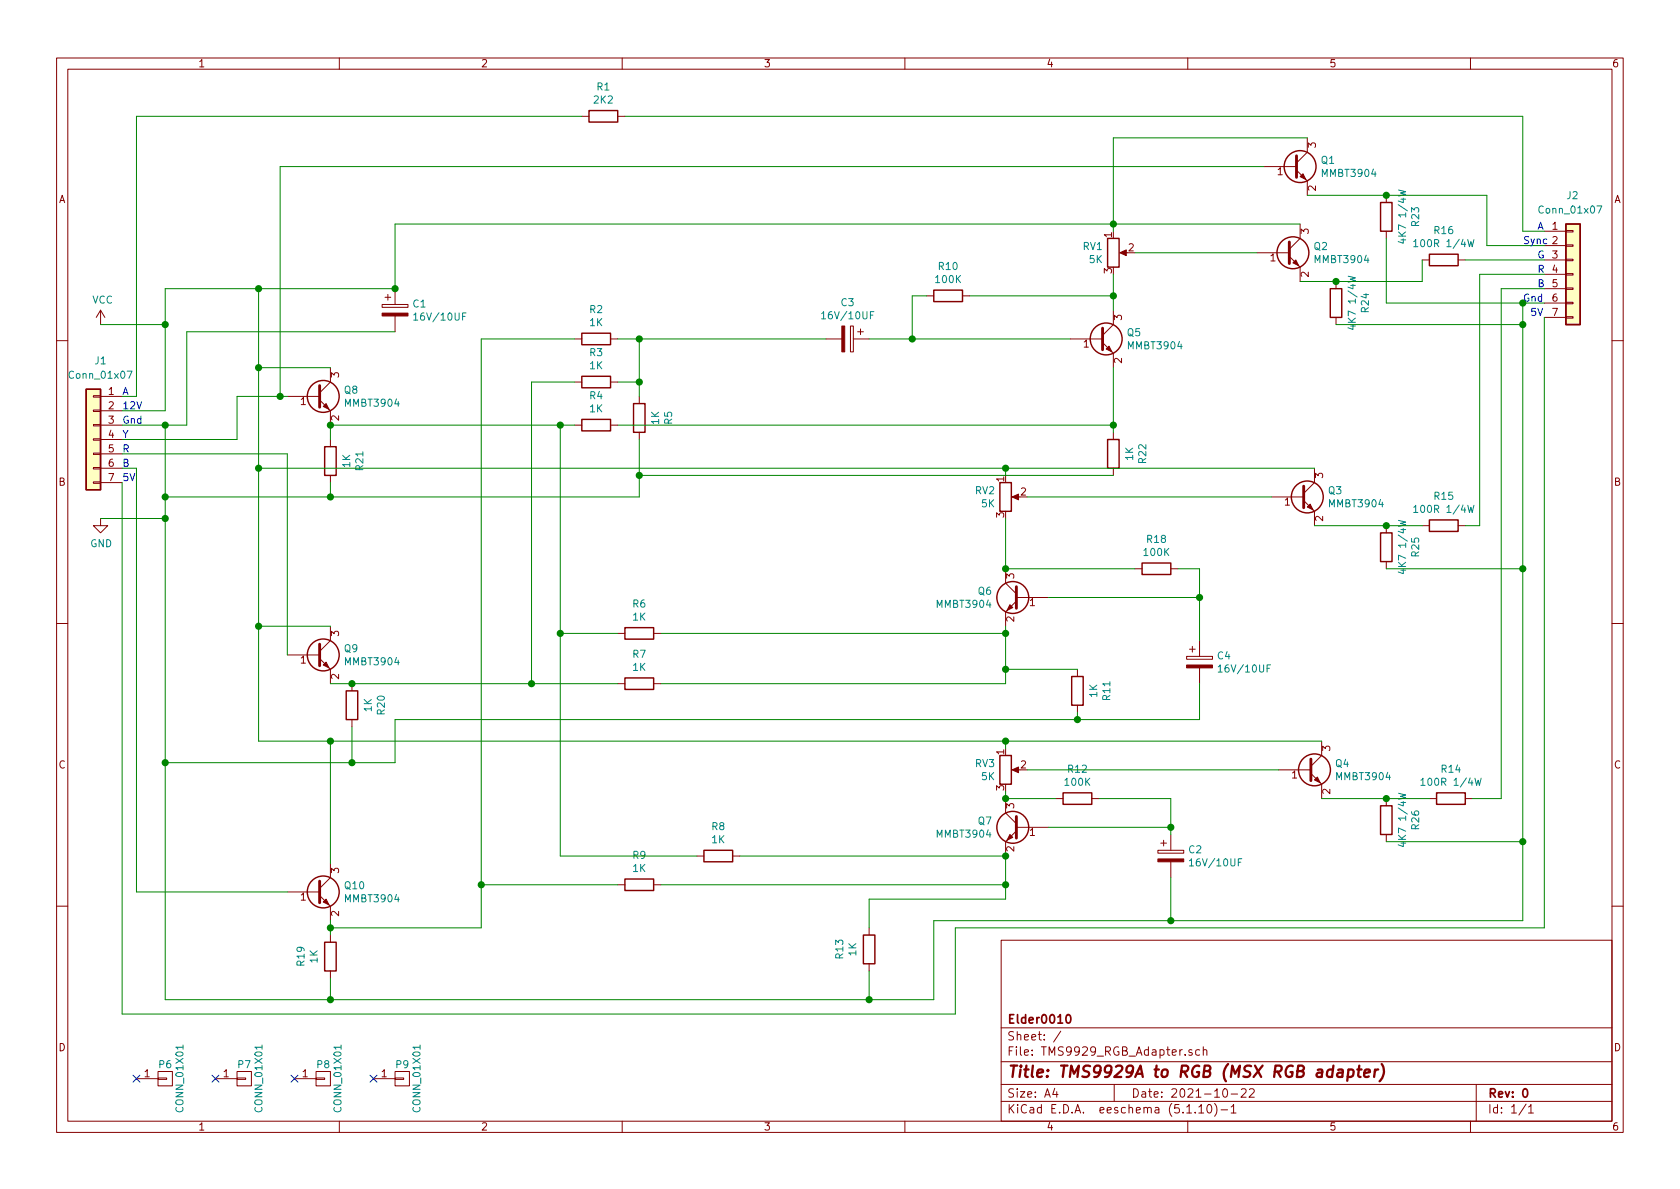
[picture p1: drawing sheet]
EESchema Schematic File Version 4
EELAYER 30 0
EELAYER END
$Descr A4 11693 8268
encoding utf-8
Sheet 1 1
Title "TMS9929A to RGB (MSX RGB adapter)"
Date "2021-10-22"
Rev "0"
Comp "Elder0010"
Comment1 ""
Comment2 ""
Comment3 ""
Comment4 ""
$EndDescr
$Comp
L TMS9929_RGB_Adapter-rescue:CONN_01X01 P6
U 1 1
P 1150 7500
F 0 "P6" H 1150 7600 50  0000 C CNN
F 1 "CONN_01X01" V 1250 7500 50  0000 C CNN
F 2 "Connect:1pin" H 1150 7500 50  0001 C CNN
F 3 "" H 1150 7500 50  0000 C CNN
	1    1150 7500
	1    0    0    -1  
$EndComp
$Comp
L TMS9929_RGB_Adapter-rescue:CONN_01X01 P7
U 1 1
P 1700 7500
F 0 "P7" H 1700 7600 50  0000 C CNN
F 1 "CONN_01X01" V 1800 7500 50  0000 C CNN
F 2 "Connect:1pin" H 1700 7500 50  0001 C CNN
F 3 "" H 1700 7500 50  0000 C CNN
	1    1700 7500
	1    0    0    -1  
$EndComp
$Comp
L TMS9929_RGB_Adapter-rescue:CONN_01X01 P8
U 1 1
P 2250 7500
F 0 "P8" H 2250 7600 50  0000 C CNN
F 1 "CONN_01X01" V 2350 7500 50  0000 C CNN
F 2 "Connect:1pin" H 2250 7500 50  0001 C CNN
F 3 "" H 2250 7500 50  0000 C CNN
	1    2250 7500
	1    0    0    -1  
$EndComp
$Comp
L TMS9929_RGB_Adapter-rescue:CONN_01X01 P9
U 1 1
P 2800 7500
F 0 "P9" H 2800 7600 50  0000 C CNN
F 1 "CONN_01X01" V 2900 7500 50  0000 C CNN
F 2 "Connect:1pin" H 2800 7500 50  0001 C CNN
F 3 "" H 2800 7500 50  0000 C CNN
	1    2800 7500
	1    0    0    -1  
$EndComp
NoConn ~ 950  7500
NoConn ~ 1500 7500
NoConn ~ 2050 7500
NoConn ~ 2600 7500
$Comp
L Transistor_BJT:MMBT3904 Q1
U 1 1
P 9000 1150
F 0 "Q1" H 9191 1196 50  0000 L CNN
F 1 "MMBT3904" H 9191 1105 50  0000 L CNN
F 2 "Package_TO_SOT_SMD:SOT-23" H 9200 1075 50  0001 L CIN
F 3 "https://www.onsemi.com/pub/Collateral/2N3903-D.PDF" H 9000 1150 50  0001 L CNN
	1    9000 1150
	1    0    0    -1  
$EndComp
$Comp
L Transistor_BJT:MMBT3904 Q3
U 1 1
P 9050 3450
F 0 "Q3" H 9241 3496 50  0000 L CNN
F 1 "MMBT3904" H 9241 3405 50  0000 L CNN
F 2 "Package_TO_SOT_SMD:SOT-23" H 9250 3375 50  0001 L CIN
F 3 "https://www.onsemi.com/pub/Collateral/2N3903-D.PDF" H 9050 3450 50  0001 L CNN
	1    9050 3450
	1    0    0    -1  
$EndComp
$Comp
L Transistor_BJT:MMBT3904 Q4
U 1 1
P 9100 5350
F 0 "Q4" H 9291 5396 50  0000 L CNN
F 1 "MMBT3904" H 9291 5305 50  0000 L CNN
F 2 "Package_TO_SOT_SMD:SOT-23" H 9300 5275 50  0001 L CIN
F 3 "https://www.onsemi.com/pub/Collateral/2N3903-D.PDF" H 9100 5350 50  0001 L CNN
	1    9100 5350
	1    0    0    -1  
$EndComp
$Comp
L Transistor_BJT:MMBT3904 Q8
U 1 1
P 2200 2750
F 0 "Q8" H 2391 2796 50  0000 L CNN
F 1 "MMBT3904" H 2391 2705 50  0000 L CNN
F 2 "Package_TO_SOT_SMD:SOT-23" H 2400 2675 50  0001 L CIN
F 3 "https://www.onsemi.com/pub/Collateral/2N3903-D.PDF" H 2200 2750 50  0001 L CNN
	1    2200 2750
	1    0    0    -1  
$EndComp
$Comp
L Transistor_BJT:MMBT3904 Q9
U 1 1
P 2200 4550
F 0 "Q9" H 2391 4596 50  0000 L CNN
F 1 "MMBT3904" H 2391 4505 50  0000 L CNN
F 2 "Package_TO_SOT_SMD:SOT-23" H 2400 4475 50  0001 L CIN
F 3 "https://www.onsemi.com/pub/Collateral/2N3903-D.PDF" H 2200 4550 50  0001 L CNN
	1    2200 4550
	1    0    0    -1  
$EndComp
$Comp
L Transistor_BJT:MMBT3904 Q10
U 1 1
P 2200 6200
F 0 "Q10" H 2391 6246 50  0000 L CNN
F 1 "MMBT3904" H 2391 6155 50  0000 L CNN
F 2 "Package_TO_SOT_SMD:SOT-23" H 2400 6125 50  0001 L CIN
F 3 "https://www.onsemi.com/pub/Collateral/2N3903-D.PDF" H 2200 6200 50  0001 L CNN
	1    2200 6200
	1    0    0    -1  
$EndComp
$Comp
L Transistor_BJT:MMBT3904 Q6
U 1 1
P 7100 4150
F 0 "Q6" H 7291 4196 50  0000 L CNN
F 1 "MMBT3904" H 7291 4105 50  0000 L CNN
F 2 "Package_TO_SOT_SMD:SOT-23" H 7300 4075 50  0001 L CIN
F 3 "https://www.onsemi.com/pub/Collateral/2N3903-D.PDF" H 7100 4150 50  0001 L CNN
	1    7100 4150
	-1   0    0    -1  
$EndComp
Wire Wire Line
	950  800  4050 800 
$Comp
L Device:R R1
U 1 1
P 4200 800
F 0 "R1" V 3993 800 50  0000 C CNN
F 1 "2K2" V 4084 800 50  0000 C CNN
F 2 "Resistor_SMD:R_0805_2012Metric_Pad1.20x1.40mm_HandSolder" V 4130 800 50  0001 C CNN
F 3 "~" H 4200 800 50  0001 C CNN
	1    4200 800 
	0    1    1    0   
$EndComp
Wire Wire Line
	4350 800  10600 800 
Wire Wire Line
	1150 2850 1150 2250
$Comp
L Device:CP C1
U 1 1
P 2750 2150
F 0 "C1" H 2868 2196 50  0000 L CNN
F 1 "16V/10UF" H 2868 2105 50  0000 L CNN
F 2 "Capacitor_SMD:CP_Elec_3x5.3" H 2788 2000 50  0001 C CNN
F 3 "~" H 2750 2150 50  0001 C CNN
	1    2750 2150
	1    0    0    -1  
$EndComp
Wire Wire Line
	1300 2950 1300 2300
Wire Wire Line
	1300 2300 2750 2300
Wire Wire Line
	1650 3050 1650 2750
$Comp
L Device:R R2
U 1 1
P 4150 2350
F 0 "R2" V 3943 2350 50  0000 C CNN
F 1 "1K" V 4034 2350 50  0000 C CNN
F 2 "Resistor_SMD:R_0805_2012Metric_Pad1.20x1.40mm_HandSolder" V 4080 2350 50  0001 C CNN
F 3 "~" H 4150 2350 50  0001 C CNN
	1    4150 2350
	0    1    1    0   
$EndComp
$Comp
L Device:R R3
U 1 1
P 4150 2650
F 0 "R3" V 3943 2650 50  0000 C CNN
F 1 "1K" V 4034 2650 50  0000 C CNN
F 2 "Resistor_SMD:R_0805_2012Metric_Pad1.20x1.40mm_HandSolder" V 4080 2650 50  0001 C CNN
F 3 "~" H 4150 2650 50  0001 C CNN
	1    4150 2650
	0    1    1    0   
$EndComp
$Comp
L Device:R R4
U 1 1
P 4150 2950
F 0 "R4" V 3943 2950 50  0000 C CNN
F 1 "1K" V 4034 2950 50  0000 C CNN
F 2 "Resistor_SMD:R_0805_2012Metric_Pad1.20x1.40mm_HandSolder" V 4080 2950 50  0001 C CNN
F 3 "~" H 4150 2950 50  0001 C CNN
	1    4150 2950
	0    1    1    0   
$EndComp
$Comp
L Device:R R6
U 1 1
P 4450 4400
F 0 "R6" V 4243 4400 50  0000 C CNN
F 1 "1K" V 4334 4400 50  0000 C CNN
F 2 "Resistor_SMD:R_0805_2012Metric_Pad1.20x1.40mm_HandSolder" V 4380 4400 50  0001 C CNN
F 3 "~" H 4450 4400 50  0001 C CNN
	1    4450 4400
	0    1    1    0   
$EndComp
$Comp
L Device:R R7
U 1 1
P 4450 4750
F 0 "R7" V 4243 4750 50  0000 C CNN
F 1 "1K" V 4334 4750 50  0000 C CNN
F 2 "Resistor_SMD:R_0805_2012Metric_Pad1.20x1.40mm_HandSolder" V 4380 4750 50  0001 C CNN
F 3 "~" H 4450 4750 50  0001 C CNN
	1    4450 4750
	0    1    1    0   
$EndComp
Wire Wire Line
	4600 4750 7000 4750
Wire Wire Line
	7000 4750 7000 4650
Wire Wire Line
	1800 2000 2750 2000
Wire Wire Line
	2300 5150 2300 6000
Wire Wire Line
	1800 2000 1800 2550
Wire Wire Line
	1800 4350 2300 4350
Connection ~ 1800 4350
Wire Wire Line
	1800 4350 1800 5150
Wire Wire Line
	1650 2750 1950 2750
Wire Wire Line
	1800 2550 2300 2550
Connection ~ 1800 2550
Wire Wire Line
	1800 5150 2300 5150
Wire Wire Line
	950  800  950  2750
Wire Wire Line
	10600 800  10600 1600
Wire Wire Line
	10350 1350 10350 1700
Wire Wire Line
	1950 2750 1950 1150
Wire Wire Line
	1950 1150 8800 1150
Connection ~ 1950 2750
Wire Wire Line
	1950 2750 2000 2750
$Comp
L Device:R R16
U 1 1
P 10050 1800
F 0 "R16" V 9843 1800 50  0000 C CNN
F 1 "100R 1/4W" V 9934 1800 50  0000 C CNN
F 2 "Resistor_SMD:R_0805_2012Metric_Pad1.20x1.40mm_HandSolder" V 9980 1800 50  0001 C CNN
F 3 "~" H 10050 1800 50  0001 C CNN
	1    10050 1800
	0    1    1    0   
$EndComp
$Comp
L Device:R_POT RV1
U 1 1
P 7750 1750
F 0 "RV1" H 7680 1796 50  0000 R CNN
F 1 "5K" H 7680 1705 50  0000 R CNN
F 2 "Potentiometer_SMD:Potentiometer_Vishay_TS53YL_Vertical" H 7750 1750 50  0001 C CNN
F 3 "~" H 7750 1750 50  0001 C CNN
	1    7750 1750
	1    0    0    -1  
$EndComp
Wire Wire Line
	7750 1600 7750 1550
Wire Wire Line
	7750 950  9100 950 
Connection ~ 7750 1550
Wire Wire Line
	7750 1550 7750 950 
$Comp
L Device:CP C3
U 1 1
P 5900 2350
F 0 "C3" V 5645 2350 50  0000 C CNN
F 1 "16V/10UF" V 5736 2350 50  0000 C CNN
F 2 "Capacitor_SMD:CP_Elec_3x5.3" H 5938 2200 50  0001 C CNN
F 3 "~" H 5900 2350 50  0001 C CNN
	1    5900 2350
	0    1    1    0   
$EndComp
$Comp
L Device:R R10
U 1 1
P 6600 2050
F 0 "R10" V 6393 2050 50  0000 C CNN
F 1 "100K" V 6484 2050 50  0000 C CNN
F 2 "Resistor_SMD:R_0805_2012Metric_Pad1.20x1.40mm_HandSolder" V 6530 2050 50  0001 C CNN
F 3 "~" H 6600 2050 50  0001 C CNN
	1    6600 2050
	0    1    1    0   
$EndComp
Wire Wire Line
	7750 1900 7750 2050
Wire Wire Line
	6750 2050 7750 2050
Wire Wire Line
	6350 2050 6450 2050
Wire Wire Line
	4300 2650 4450 2650
Wire Wire Line
	3700 4750 3700 2650
Wire Wire Line
	3700 2650 4000 2650
Connection ~ 3700 4750
Wire Wire Line
	3700 4750 4300 4750
Wire Wire Line
	2300 6450 3350 6450
Wire Wire Line
	3350 2350 4000 2350
Wire Wire Line
	2000 3150 2000 4550
Wire Wire Line
	4300 4400 3900 4400
Wire Wire Line
	3900 4400 3900 2950
Wire Wire Line
	2300 2950 3900 2950
Connection ~ 3900 2950
Wire Wire Line
	3900 2950 4000 2950
$Comp
L Device:R R8
U 1 1
P 5000 5950
F 0 "R8" V 4793 5950 50  0000 C CNN
F 1 "1K" V 4884 5950 50  0000 C CNN
F 2 "Resistor_SMD:R_0805_2012Metric_Pad1.20x1.40mm_HandSolder" V 4930 5950 50  0001 C CNN
F 3 "~" H 5000 5950 50  0001 C CNN
	1    5000 5950
	0    1    1    0   
$EndComp
$Comp
L Device:R R9
U 1 1
P 4450 6150
F 0 "R9" V 4243 6150 50  0000 C CNN
F 1 "1K" V 4334 6150 50  0000 C CNN
F 2 "Resistor_SMD:R_0805_2012Metric_Pad1.20x1.40mm_HandSolder" V 4380 6150 50  0001 C CNN
F 3 "~" H 4450 6150 50  0001 C CNN
	1    4450 6150
	0    1    1    0   
$EndComp
Connection ~ 3900 4400
Wire Wire Line
	3350 6150 4300 6150
Connection ~ 3350 6150
$Comp
L Device:CP C2
U 1 1
P 8150 5950
F 0 "C2" H 8268 5996 50  0000 L CNN
F 1 "16V/10UF" H 8268 5905 50  0000 L CNN
F 2 "Capacitor_SMD:CP_Elec_3x5.3" H 8188 5800 50  0001 C CNN
F 3 "~" H 8150 5950 50  0001 C CNN
	1    8150 5950
	1    0    0    -1  
$EndComp
Wire Wire Line
	8150 6400 8150 6100
Connection ~ 8150 6400
Wire Wire Line
	8150 6400 10600 6400
$Comp
L Device:R R12
U 1 1
P 7500 5550
F 0 "R12" V 7293 5550 50  0000 C CNN
F 1 "100K" V 7384 5550 50  0000 C CNN
F 2 "Resistor_SMD:R_0805_2012Metric_Pad1.20x1.40mm_HandSolder" V 7430 5550 50  0001 C CNN
F 3 "~" H 7500 5550 50  0001 C CNN
	1    7500 5550
	0    1    1    0   
$EndComp
Wire Wire Line
	7000 5550 7350 5550
Wire Wire Line
	1150 6950 2300 6950
Connection ~ 1150 2950
Wire Wire Line
	1150 2950 1300 2950
$Comp
L Device:CP C4
U 1 1
P 8350 4600
F 0 "C4" H 8468 4646 50  0000 L CNN
F 1 "16V/10UF" H 8468 4555 50  0000 L CNN
F 2 "Capacitor_SMD:CP_Elec_3x5.3" H 8388 4450 50  0001 C CNN
F 3 "~" H 8350 4600 50  0001 C CNN
	1    8350 4600
	1    0    0    -1  
$EndComp
$Comp
L Device:R R11
U 1 1
P 7500 4800
F 0 "R11" V 7293 4800 50  0000 C CNN
F 1 "1K" V 7384 4800 50  0000 C CNN
F 2 "Resistor_SMD:R_0805_2012Metric_Pad1.20x1.40mm_HandSolder" V 7430 4800 50  0001 C CNN
F 3 "~" H 7500 4800 50  0001 C CNN
	1    7500 4800
	-1   0    0    1   
$EndComp
Wire Wire Line
	7000 4650 7500 4650
Connection ~ 7000 4650
Wire Wire Line
	7500 5000 7500 4950
Wire Wire Line
	7500 5000 8350 5000
Wire Wire Line
	8350 5000 8350 4750
Connection ~ 7500 5000
Wire Wire Line
	8350 4450 8350 4150
Wire Wire Line
	8350 4150 7300 4150
$Comp
L Device:R R18
U 1 1
P 8050 3950
F 0 "R18" V 7843 3950 50  0000 C CNN
F 1 "100K" V 7934 3950 50  0000 C CNN
F 2 "Resistor_SMD:R_0805_2012Metric_Pad1.20x1.40mm_HandSolder" V 7980 3950 50  0001 C CNN
F 3 "~" H 8050 3950 50  0001 C CNN
	1    8050 3950
	0    1    1    0   
$EndComp
Wire Wire Line
	8350 4150 8350 3950
Wire Wire Line
	8350 3950 8200 3950
Connection ~ 8350 4150
Wire Wire Line
	7900 3950 7000 3950
Connection ~ 7000 3950
$Comp
L Device:R_POT RV2
U 1 1
P 7000 3450
F 0 "RV2" H 6930 3496 50  0000 R CNN
F 1 "5K" H 6930 3405 50  0000 R CNN
F 2 "Potentiometer_SMD:Potentiometer_Vishay_TS53YL_Vertical" H 7000 3450 50  0001 C CNN
F 3 "~" H 7000 3450 50  0001 C CNN
	1    7000 3450
	1    0    0    -1  
$EndComp
Wire Wire Line
	7000 3600 7000 3950
Wire Wire Line
	7150 3450 8850 3450
Wire Wire Line
	7000 3300 7000 3250
Wire Wire Line
	7000 3250 9150 3250
Wire Wire Line
	950  6200 2000 6200
Wire Wire Line
	1800 2550 1800 3250
Connection ~ 1800 3250
Wire Wire Line
	1800 3250 1800 4350
$Comp
L Device:R R15
U 1 1
P 10050 3650
F 0 "R15" V 9843 3650 50  0000 C CNN
F 1 "100R 1/4W" V 9934 3650 50  0000 C CNN
F 2 "Resistor_SMD:R_0805_2012Metric_Pad1.20x1.40mm_HandSolder" V 9980 3650 50  0001 C CNN
F 3 "~" H 10050 3650 50  0001 C CNN
	1    10050 3650
	0    1    1    0   
$EndComp
Wire Wire Line
	10200 3650 10300 3650
Wire Wire Line
	10300 3650 10300 1900
Wire Wire Line
	9150 3650 9650 3650
$Comp
L Device:R R14
U 1 1
P 10100 5550
F 0 "R14" V 9893 5550 50  0000 C CNN
F 1 "100R 1/4W" V 9984 5550 50  0000 C CNN
F 2 "Resistor_SMD:R_0805_2012Metric_Pad1.20x1.40mm_HandSolder" V 10030 5550 50  0001 C CNN
F 3 "~" H 10100 5550 50  0001 C CNN
	1    10100 5550
	0    1    1    0   
$EndComp
Wire Wire Line
	9200 5550 9650 5550
Wire Wire Line
	10450 2000 10450 5550
Wire Wire Line
	10250 5550 10450 5550
$Comp
L Device:R R21
U 1 1
P 2300 3200
F 0 "R21" V 2093 3200 50  0000 C CNN
F 1 "1K" V 2184 3200 50  0000 C CNN
F 2 "Resistor_SMD:R_0805_2012Metric_Pad1.20x1.40mm_HandSolder" V 2230 3200 50  0001 C CNN
F 3 "~" H 2300 3200 50  0001 C CNN
	1    2300 3200
	-1   0    0    1   
$EndComp
Wire Wire Line
	2300 2950 2300 3050
Connection ~ 2300 2950
Wire Wire Line
	3900 5950 4850 5950
Wire Wire Line
	3900 4400 3900 5950
Wire Wire Line
	5150 5950 7000 5950
Wire Wire Line
	4600 6150 7000 6150
Wire Wire Line
	7300 5750 8150 5750
Wire Wire Line
	8150 5750 8150 5800
Wire Wire Line
	8150 5750 8150 5550
Wire Wire Line
	8150 5550 7650 5550
Connection ~ 8150 5750
$Comp
L Device:R_POT RV3
U 1 1
P 7000 5350
F 0 "RV3" H 6930 5396 50  0000 R CNN
F 1 "5K" H 6930 5305 50  0000 R CNN
F 2 "Potentiometer_SMD:Potentiometer_Vishay_TS53YL_Vertical" H 7000 5350 50  0001 C CNN
F 3 "~" H 7000 5350 50  0001 C CNN
	1    7000 5350
	1    0    0    -1  
$EndComp
Wire Wire Line
	7000 5500 7000 5550
Connection ~ 7000 5550
Wire Wire Line
	7000 5200 7000 5150
Wire Wire Line
	7000 5150 9200 5150
Wire Wire Line
	950  3250 950  6200
Text Notes 850  2750 0    50   ~ 0
A
Text Notes 850  2850 0    50   ~ 0
12V
Text Notes 850  2950 0    50   ~ 0
Gnd
Text Notes 850  3050 0    50   ~ 0
Y
Text Notes 850  3150 0    50   ~ 0
R
Text Notes 10700 1600 0    50   ~ 0
A
Text Notes 10600 1700 0    50   ~ 0
Sync
Text Notes 10700 1800 0    50   ~ 0
G
Text Notes 10700 1900 0    50   ~ 0
R
Text Notes 10700 2000 0    50   ~ 0
B
Text Notes 10600 2100 0    50   ~ 0
Gnd
$Comp
L Transistor_BJT:MMBT3904 Q2
U 1 1
P 8950 1750
F 0 "Q2" H 9141 1796 50  0000 L CNN
F 1 "MMBT3904" H 9141 1705 50  0000 L CNN
F 2 "Package_TO_SOT_SMD:SOT-23" H 9150 1675 50  0001 L CIN
F 3 "https://www.onsemi.com/pub/Collateral/2N3903-D.PDF" H 8950 1750 50  0001 L CNN
	1    8950 1750
	1    0    0    -1  
$EndComp
$Comp
L Device:R R5
U 1 1
P 4450 2900
F 0 "R5" V 4243 2900 50  0000 C CNN
F 1 "1K" V 4334 2900 50  0000 C CNN
F 2 "Resistor_SMD:R_0805_2012Metric_Pad1.20x1.40mm_HandSolder" V 4380 2900 50  0001 C CNN
F 3 "~" H 4450 2900 50  0001 C CNN
	1    4450 2900
	-1   0    0    1   
$EndComp
Wire Wire Line
	4450 2750 4450 2650
Wire Wire Line
	4450 2650 4450 2350
Wire Wire Line
	4300 2350 4450 2350
Connection ~ 4450 2650
Connection ~ 4450 2350
Wire Wire Line
	4450 2350 5750 2350
Wire Wire Line
	2750 5000 7500 5000
$Comp
L power:GND #PWR0101
U 1 1
P 700 3600
F 0 "#PWR0101" H 700 3350 50  0001 C CNN
F 1 "GND" H 705 3427 50  0000 C CNN
F 2 "" H 700 3600 50  0001 C CNN
F 3 "" H 700 3600 50  0001 C CNN
	1    700  3600
	1    0    0    -1  
$EndComp
$Comp
L power:VCC #PWR0102
U 1 1
P 700 2250
F 0 "#PWR0102" H 700 2100 50  0001 C CNN
F 1 "VCC" H 715 2423 50  0000 C CNN
F 2 "" H 700 2250 50  0001 C CNN
F 3 "" H 700 2250 50  0001 C CNN
	1    700  2250
	1    0    0    -1  
$EndComp
Wire Wire Line
	700  2250 1150 2250
Connection ~ 1150 2250
Wire Wire Line
	1150 2250 1150 2000
Wire Wire Line
	700  3600 1150 3600
Connection ~ 1150 3600
Wire Wire Line
	1150 3600 1150 5300
Wire Wire Line
	1150 5300 1150 6950
Connection ~ 1150 5300
$Comp
L Device:R R19
U 1 1
P 2300 6650
F 0 "R19" V 2093 6650 50  0000 C CNN
F 1 "1K" V 2184 6650 50  0000 C CNN
F 2 "Resistor_SMD:R_0805_2012Metric_Pad1.20x1.40mm_HandSolder" V 2230 6650 50  0001 C CNN
F 3 "~" H 2300 6650 50  0001 C CNN
	1    2300 6650
	1    0    0    -1  
$EndComp
Wire Wire Line
	2300 6400 2300 6450
Wire Wire Line
	2300 6800 2300 6950
Wire Wire Line
	6500 6400 6500 6950
Connection ~ 2300 6950
Connection ~ 2300 6450
Wire Wire Line
	2300 6450 2300 6500
Wire Wire Line
	3350 6150 3350 6450
Wire Wire Line
	7000 5950 7000 6150
Connection ~ 7000 5950
Connection ~ 7000 6150
Wire Wire Line
	7150 5350 8900 5350
Wire Wire Line
	1150 5300 2450 5300
Connection ~ 2450 4750
Wire Wire Line
	2300 4750 2450 4750
Wire Wire Line
	2450 4750 3700 4750
$Comp
L Device:R R20
U 1 1
P 2450 4900
F 0 "R20" V 2243 4900 50  0000 C CNN
F 1 "1K" V 2334 4900 50  0000 C CNN
F 2 "Resistor_SMD:R_0805_2012Metric_Pad1.20x1.40mm_HandSolder" V 2380 4900 50  0001 C CNN
F 3 "~" H 2450 4900 50  0001 C CNN
	1    2450 4900
	-1   0    0    1   
$EndComp
Wire Wire Line
	3350 6150 3350 2350
Wire Wire Line
	7000 5150 2300 5150
Connection ~ 7000 5150
Connection ~ 2300 5150
Text Notes 850  3250 0    50   ~ 0
B
Wire Wire Line
	9900 1950 9900 1800
Wire Wire Line
	9050 1550 7750 1550
Wire Wire Line
	8750 1750 7900 1750
Wire Wire Line
	2750 2000 2750 1550
Connection ~ 2750 2000
$Comp
L Transistor_BJT:MMBT3904 Q5
U 1 1
P 7650 2350
F 0 "Q5" H 7841 2396 50  0000 L CNN
F 1 "MMBT3904" H 7841 2305 50  0000 L CNN
F 2 "Package_TO_SOT_SMD:SOT-23" H 7850 2275 50  0001 L CIN
F 3 "https://www.onsemi.com/pub/Collateral/2N3903-D.PDF" H 7650 2350 50  0001 L CNN
	1    7650 2350
	1    0    0    -1  
$EndComp
Wire Wire Line
	6050 2350 6350 2350
Wire Wire Line
	7750 2050 7750 2150
Connection ~ 7750 2050
Wire Wire Line
	6350 2350 6350 2050
Connection ~ 6350 2350
Wire Wire Line
	6350 2350 7450 2350
Wire Wire Line
	1150 2000 1800 2000
Connection ~ 1800 2000
Wire Wire Line
	2750 1550 7750 1550
Wire Wire Line
	7000 4650 7000 4400
Wire Wire Line
	7000 4400 7000 4350
Connection ~ 7000 4400
Wire Wire Line
	4600 4400 7000 4400
Wire Wire Line
	1150 3450 1150 3600
Wire Wire Line
	1150 2950 1150 3450
Connection ~ 1150 3450
Wire Wire Line
	1150 3450 2300 3450
Wire Wire Line
	2300 3450 2300 3350
Connection ~ 2300 3450
Wire Wire Line
	2300 3450 4450 3450
Wire Wire Line
	1800 3250 7000 3250
Connection ~ 7000 3250
$Comp
L Device:R R22
U 1 1
P 7750 3150
F 0 "R22" V 7543 3150 50  0000 C CNN
F 1 "1K" V 7634 3150 50  0000 C CNN
F 2 "Resistor_SMD:R_0805_2012Metric_Pad1.20x1.40mm_HandSolder" V 7680 3150 50  0001 C CNN
F 3 "~" H 7750 3150 50  0001 C CNN
	1    7750 3150
	-1   0    0    1   
$EndComp
Wire Wire Line
	4450 3300 4450 3050
Wire Wire Line
	4450 3450 4450 3300
Connection ~ 4450 3300
Wire Wire Line
	4450 3300 7750 3300
Wire Wire Line
	7750 3000 7750 2950
Wire Wire Line
	7750 2550 7750 2950
Connection ~ 7750 2950
$Comp
L Transistor_BJT:MMBT3904 Q7
U 1 1
P 7100 5750
F 0 "Q7" H 7291 5796 50  0000 L CNN
F 1 "MMBT3904" H 7291 5705 50  0000 L CNN
F 2 "Package_TO_SOT_SMD:SOT-23" H 7300 5675 50  0001 L CIN
F 3 "https://www.onsemi.com/pub/Collateral/2N3903-D.PDF" H 7100 5750 50  0001 L CNN
	1    7100 5750
	-1   0    0    -1  
$EndComp
Wire Wire Line
	2300 6950 6050 6950
$Comp
L Device:R R13
U 1 1
P 6050 6600
F 0 "R13" V 5843 6600 50  0000 C CNN
F 1 "1K" V 5934 6600 50  0000 C CNN
F 2 "Resistor_SMD:R_0805_2012Metric_Pad1.20x1.40mm_HandSolder" V 5980 6600 50  0001 C CNN
F 3 "~" H 6050 6600 50  0001 C CNN
	1    6050 6600
	1    0    0    -1  
$EndComp
Wire Wire Line
	4300 2950 7750 2950
Wire Wire Line
	6500 6400 8150 6400
Wire Wire Line
	6050 6450 6050 6250
Wire Wire Line
	6050 6250 7000 6250
Wire Wire Line
	7000 6250 7000 6150
Wire Wire Line
	6050 6750 6050 6950
Connection ~ 6050 6950
Wire Wire Line
	6050 6950 6500 6950
Wire Wire Line
	2750 5000 2750 5300
Wire Wire Line
	2450 5300 2450 5050
Connection ~ 2450 5300
Wire Wire Line
	2450 5300 2750 5300
Wire Wire Line
	10600 2100 10750 2100
Wire Wire Line
	10600 2100 10600 2250
Wire Wire Line
	10450 2000 10750 2000
Wire Wire Line
	10300 1900 10750 1900
Wire Wire Line
	10200 1800 10750 1800
Wire Wire Line
	10350 1700 10750 1700
Wire Wire Line
	10600 1600 10750 1600
Wire Wire Line
	850  2750 950  2750
Wire Wire Line
	850  2850 1150 2850
Wire Wire Line
	850  2950 1150 2950
Wire Wire Line
	850  3050 1650 3050
Wire Wire Line
	850  3150 2000 3150
Wire Wire Line
	850  3250 950  3250
$Comp
L Connector_Generic:Conn_01x07 J1
U 1 1
P 650 3050
F 0 "J1" H 600 3600 50  0000 C CNN
F 1 "Conn_01x07" H 600 3500 50  0000 C CNN
F 2 "Connector_PinHeader_2.54mm:PinHeader_1x07_P2.54mm_Vertical" H 650 3050 50  0001 C CNN
F 3 "~" H 650 3050 50  0001 C CNN
	1    650  3050
	-1   0    0    -1  
$EndComp
Wire Wire Line
	850  3350 850  7050
Wire Wire Line
	850  7050 6650 7050
Wire Wire Line
	6650 7050 6650 6450
Wire Wire Line
	6650 6450 10750 6450
Wire Wire Line
	10750 6450 10750 2200
Text Notes 850  3350 0    50   ~ 0
5V
Text Notes 10650 2200 0    50   ~ 0
5V
Wire Wire Line
	9100 1350 9650 1350
$Comp
L Device:R R23
U 1 1
P 9650 1500
F 0 "R23" V 9443 1500 50  0000 C CNN
F 1 "4K7 1/4W" V 9534 1500 50  0000 C CNN
F 2 "Resistor_SMD:R_0805_2012Metric_Pad1.20x1.40mm_HandSolder" V 9580 1500 50  0001 C CNN
F 3 "~" H 9650 1500 50  0001 C CNN
	1    9650 1500
	-1   0    0    1   
$EndComp
Connection ~ 9650 1350
Wire Wire Line
	9650 1350 10350 1350
Connection ~ 9300 1950
Wire Wire Line
	9300 1950 9900 1950
$Comp
L Device:R R25
U 1 1
P 9650 3800
F 0 "R25" V 9443 3800 50  0000 C CNN
F 1 "4K7 1/4W" V 9534 3800 50  0000 C CNN
F 2 "Resistor_SMD:R_0805_2012Metric_Pad1.20x1.40mm_HandSolder" V 9580 3800 50  0001 C CNN
F 3 "~" H 9650 3800 50  0001 C CNN
	1    9650 3800
	-1   0    0    1   
$EndComp
Connection ~ 9650 3650
Wire Wire Line
	9650 3650 9900 3650
$Comp
L Device:R R26
U 1 1
P 9650 5700
F 0 "R26" V 9443 5700 50  0000 C CNN
F 1 "4K7 1/4W" V 9534 5700 50  0000 C CNN
F 2 "Resistor_SMD:R_0805_2012Metric_Pad1.20x1.40mm_HandSolder" V 9580 5700 50  0001 C CNN
F 3 "~" H 9650 5700 50  0001 C CNN
	1    9650 5700
	-1   0    0    1   
$EndComp
Connection ~ 9650 5550
Wire Wire Line
	9650 5550 9950 5550
Wire Wire Line
	9050 1950 9300 1950
$Comp
L Device:R R24
U 1 1
P 9300 2100
F 0 "R24" V 9093 2100 50  0000 C CNN
F 1 "4K7 1/4W" V 9184 2100 50  0000 C CNN
F 2 "Resistor_SMD:R_0805_2012Metric_Pad1.20x1.40mm_HandSolder" V 9230 2100 50  0001 C CNN
F 3 "~" H 9300 2100 50  0001 C CNN
	1    9300 2100
	-1   0    0    1   
$EndComp
Wire Wire Line
	9650 1650 9650 2100
Wire Wire Line
	9650 2100 10600 2100
Connection ~ 10600 2100
Wire Wire Line
	9300 2250 10600 2250
Connection ~ 10600 2250
Wire Wire Line
	10600 2250 10600 3950
Wire Wire Line
	9650 3950 10600 3950
Connection ~ 10600 3950
Wire Wire Line
	10600 3950 10600 5850
Wire Wire Line
	9650 5850 10600 5850
Connection ~ 10600 5850
Wire Wire Line
	10600 5850 10600 6400
$Comp
L Connector_Generic:Conn_01x07 J2
U 1 1
P 10950 1900
F 0 "J2" H 10900 2450 50  0000 L CNN
F 1 "Conn_01x07" H 10700 2350 50  0000 L CNN
F 2 "Connector_PinHeader_2.54mm:PinHeader_1x07_P2.54mm_Vertical" H 10950 1900 50  0001 C CNN
F 3 "~" H 10950 1900 50  0001 C CNN
	1    10950 1900
	1    0    0    -1  
$EndComp
$EndSCHEMATC
